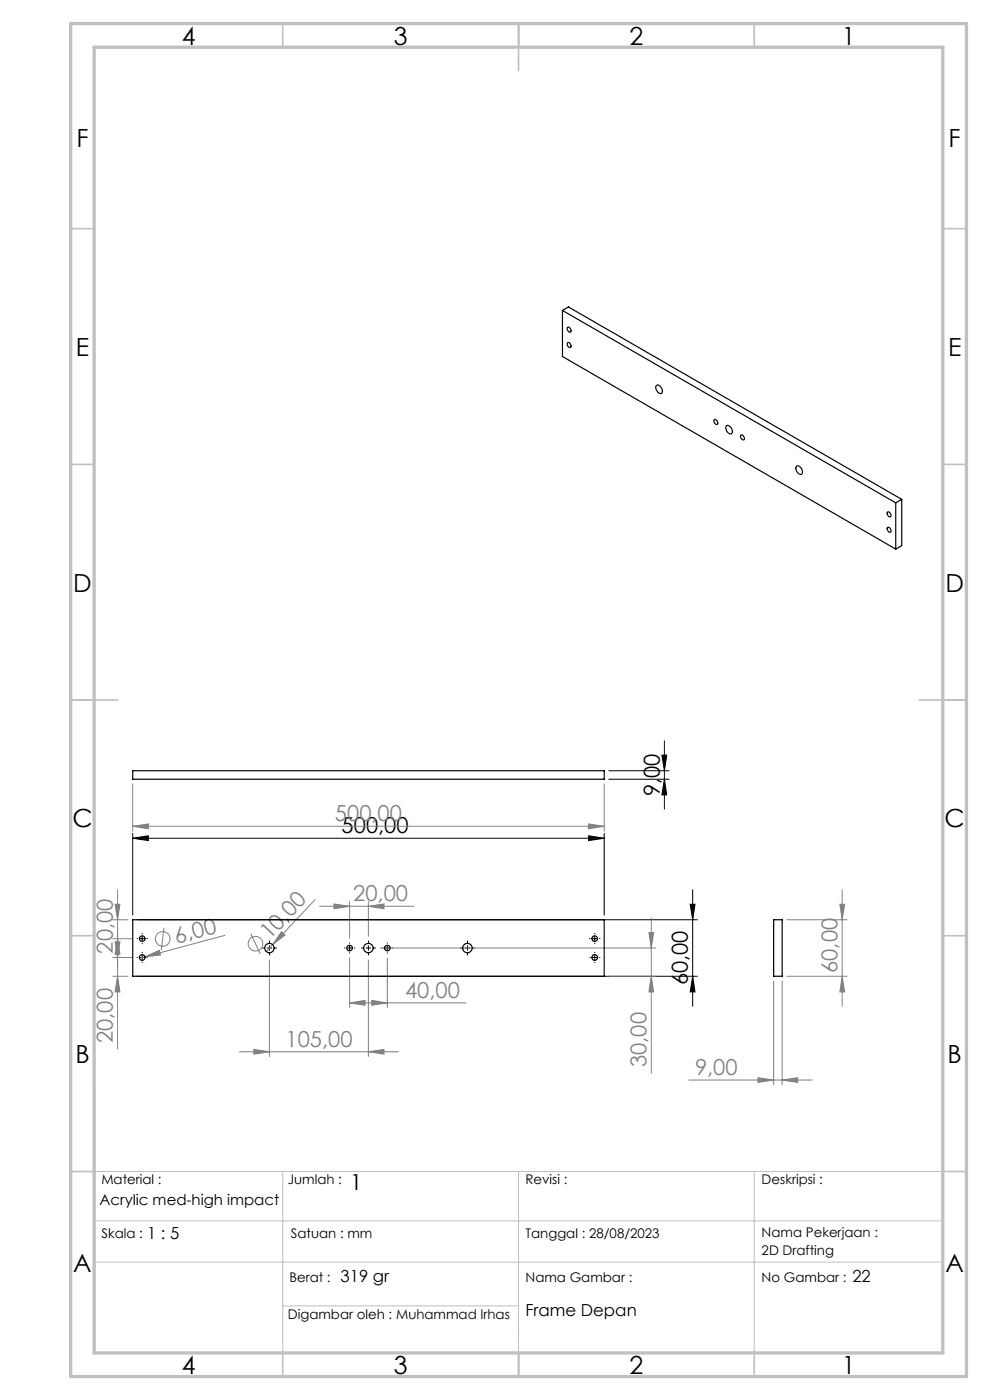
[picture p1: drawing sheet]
<svg xmlns="http://www.w3.org/2000/svg" width="210mm" height="297mm" viewBox="0 0 210 297" stroke-linecap="round" stroke-linejoin="round" font-family="sans-serif">
<g fill="none" stroke="#808080" stroke-width=".21">
<path d="M28.2 175.3l3.3-.5v1zM28.2 166.3v10M28.2 175.3h100M124.8 174.8l3.4 .5-3.4 .5zM128.2 166.3v10M23.9 195.1h3.3M23.9 199.1h4.1M24.4 191.8h1l-.5 3.3zM24.4 199.8h1l-.5 3.3zM24.9 199.1l.5 3.3h-1zM24.9 188.8v33.8M34.8 196.8l-.6 4.8"/>
<path d="M47.7 198.4l-17 4.6M53.2 198l2 4.4M59.7 197.7l.8 .7-2.7 2zM66.9 190.8l-9.1 9.6M67.8 192.3h20M70.8 191.8l3.4 .5-3.4 .5zM74.2 191.3v7.7M78.1 192.3l3.4-.5v1zM78.1 191.3v7.3M137.7 197.8h.9l-.5 3.3zM138.1 194.8v32.9M166.9 195.1h12.8"/>
<path d="M178.2 191.8h1l-.6 3.3zM178.6 188.8v24.7M23.9 207.1h3.3M23.9 203.1h4.1M24.9 207.1l.5 3.3h-1zM30.7 203l3.1-1.4 .2 1zM30.7 203l-1.1 .3M57.1 203.6v20.5M57.8 200.4l-1.3 1.5M74.2 212.8l3.2-.6v1.1zM74.2 203.2v10.5M74.2 212.8h24.6"/>
<path d="M78.1 203.6v20.5M78.8 212.2l3.4 .6-3.4 .5zM80.6 201.1h58.5M82.2 203.2v10.5M129.2 207.1h9.9M138.1 207.1l.5 3.3h-.9zM164.1 208.1v22M165.9 208.1v22M166.9 207.1h12.8M178.6 207.1l.6 3.3h-1zM50.8 223.1h33.7M53.8 222.6l3.3 .5-3.3 .5z"/>
<path d="M78.1 223.1l3.4-.5v1zM146.1 229.1h26.2M160.8 228.6l3.3 .5-3.3 .5zM165.9 229.1l3.3-.5v1z"/>
<circle cx="34.5" cy="199.2" r="1.56"/>
<circle cx="54.2" cy="200.2" r="1.56"/>
</g>
<g fill="none" stroke="#000" stroke-width=".21">
<path d="M140.9 157.2v14.5M28.2 177.8l3.3-.5v1zM28.2 176.8v17.3M28.2 177.8h100M124.8 177.3l3.4 .5-3.4 .5zM128.2 176.8v17.3M129.2 163.5h12.7M129.2 165.3h12.7M140.4 160.2h1l-.5 3.3zM140.9 165.3l.5 3.3h-1zM29.1 195.1h118.8M29.6 199.1h1.1"/>
<path d="M30.2 198.6v1M125.7 199.1h.9M126.2 198.6v1M146.4 191.8h1l-.5 3.3zM146.9 188.8v24.7M29.1 207.1h118.8M29.6 203.1h1.1M30.2 202.6v1M56.7 201.1h.9M57.1 200.6v1M73.7 201.1h.9M74.2 200.6v1"/>
<path d="M77.6 201.1h1M78.1 200.6v1M81.6 201.1h1.1M82.2 200.6v1M98.6 201.1h1.1M99.2 200.6v1M125.7 203.1h.9M126.2 202.6v1M146.9 207.1l.5 3.3h-1z"/>
</g>
<g fill="none" stroke="#000" stroke-width=".21" stroke-dasharray="15.2 1.3 1.3 1.3">
<path d="M29.2 199.1h-.1M30.2 198.1v-.1M31.2 199.1h.1M125.2 199.1h-.1M126.2 198.1v-.1M127.2 199.1h.1M29.2 203.1h-.1M30.2 200.1v.1M30.2 202.1v-.1M30.2 204.1v.1M31.2 203.1h.1M56.2 201.1h-.5"/>
<path d="M57.2 200.1v-.5M57.2 202.1v.5M58.2 201.1h.5M73.2 201.1h-.1M74.2 200.1v-.1M74.2 202.1v.1M75.2 201.1h.1M77.2 201.1h-.5M78.2 200.1v-.5M78.2 202.1v.5M79.2 201.1h.5M81.2 201.1h-.1"/>
<path d="M82.2 200.1v-.1M82.2 202.1v.1M83.2 201.1h.1M98.2 201.1h-.5M99.2 200.1v-.5M99.2 202.1v.5M100.2 201.1h.5M125.2 203.1h-.1M126.2 202.1v-.1M126.2 204.1v.1M126.2 200.1v.1M127.2 203.1h.1"/>
</g>
<path d="M20 259h180M20 248.5h180v38.5h-180zM60 248.5v38.5M110 248.5v38.5M160 248.5v38.1M20 267.8h180M60 277h50" fill="none" stroke="#c0c0c0" stroke-width=".21"/>
<g fill="none" stroke="#c0c0c0" stroke-width=".35">
<path d="M60 5v5M110 5v10M160 5v5M15 48.5h5M200 48.5h5M15 98.5h5M200 98.5h5M15 148.5h10M195 148.5h10M15 198.5h5M200 198.5h5M15 248.5h5"/>
<path d="M200 248.5h5M60 287v5M110 287v5M160 286.6v4.9"/>
</g>
<path d="M20 231v56" fill="none" stroke="#c0c0c0" stroke-width=".5"/>
<path d="M15 5h190v287h-190zM20 10h180v277h-180z" fill="none" stroke="#c0c0c0" stroke-width=".7"/>
<g fill="#000">
<path d="M124.8 177.3l3.4 .5-3.4 .5zM28.2 177.8l3.3-.5v1z"/>
<path d="M146.4 191.8h1l-.5 3.3zM146.9 207.1l.5 3.3h-1zM140.4 160.2h1l-.5 3.3zM140.9 165.3l.5 3.3h-1z"/>
</g>
<g fill="#808080">
<path d="M30.7 203l3.1-1.4 .2 1z"/>
<path d="M59.7 197.7l.8 .7-2.7 2z"/>
<path d="M124.8 174.8l3.4 .5-3.4 .5zM28.2 175.3l3.3-.5v1z"/>
<path d="M74.2 212.8l3.2-.6v1.1zM78.8 212.2l3.4 .6-3.4 .5zM70.8 191.8l3.4 .5-3.4 .5zM78.1 192.3l3.4-.5v1zM53.8 222.6l3.3 .5-3.3 .5zM78.1 223.1l3.4-.5v1zM160.8 228.6l3.3 .5-3.3 .5zM165.9 229.1l3.3-.5v1z"/>
<path d="M178.6 207.1l.6 3.3h-1zM178.2 191.8h1l-.6 3.3z"/>
<path d="M24.9 199.1l.5 3.3h-1zM24.4 191.8h1l-.5 3.3z"/>
<path d="M24.4 199.8h1l-.5 3.3zM24.9 207.1l.5 3.3h-1zM137.7 197.8h.9l-.5 3.3zM138.1 207.1l.5 3.3h-.9z"/>
</g>
<g fill="none" stroke="#000" stroke-width=".25">
<path d="M119.3 65.9l70.7 40.8M119.3 65.9l1.3-.8 70.7 40.8M119.3 65.9v9.7l70.7 40.9M120.4 69.4a.64 .64 0 0 1 .6 .4 .64 .64 0 0 1-.1 .7 .76 .76 0 0 1-.5-1.1zM120.4 72.7a.61 .61 0 0 1 .6 .3 .61 .61 0 0 1-.1 .7 .71 .71 0 0 1-.5-1zM139.2 81.9l.1-.1a1.07 1.07 0 0 1 1.2 1.2v.2a.66 .66 0 0 1-.8 .2 .66 .66 0 0 1-.4-.6l-.2-.5zM151.5 89a.61 .61 0 0 1 .6 .4 .61 .61 0 0 1-.1 .7 .74 .74 0 0 1-.5-1.1zM154.1 90.3a1.13 1.13 0 0 1 1.1 .5 1.13 1.13 0 0 1 0 1.2 1.21 1.21 0 0 1-1.1-1.7zM157.2 92.3a.69 .69 0 0 1 .6 1 .69 .69 0 0 1-.6-1zM169 98.8a1.12 1.12 0 0 1 1 .7 1.12 1.12 0 0 1-.1 1.1 1.21 1.21 0 0 1-.9-1.8zM188.3 111.9a.61 .61 0 0 1 .6 .3 .61 .61 0 0 1-.1 .7 .74 .74 0 0 1-.5-1zM188.3 108.6a.64 .64 0 0 1 .6 .4 .64 .64 0 0 1-.1 .7 .76 .76 0 0 1-.5-1.1z"/>
<path d="M190 106.7v9.8M191.3 105.9l-1.3 .8M191.3 105.9v9.8l-1.3 .8M28.2 163.5h100v1.8h-100zM28.2 195.1h100v12h-100zM164.1 195.1h1.8v12h-1.8z"/>
<circle cx="30.2" cy="199.1" r=".6"/>
<circle cx="126.1" cy="199.1" r=".59"/>
<circle cx="30.2" cy="203.1" r=".61"/>
<circle cx="57.2" cy="201.1" r=".99"/>
<circle cx="74.2" cy="201.1" r=".6"/>
<circle cx="78.2" cy="201.1" r=".99"/>
<circle cx="82.2" cy="201.1" r=".59"/>
<circle cx="99.1" cy="201.1" r="1"/>
<circle cx="126.2" cy="203.1" r=".6"/>
</g>
<g font-size="5.3">
<text x="38.5" y="9.5">4</text>
<text x="83.5" y="9.5">3</text>
<text x="133.6" y="9.5">2</text>
<text x="178.6" y="9.5">1</text>
<text x="16.2" y="31.3">F</text>
<text x="201.2" y="31.3">F</text>
<text x="16.1" y="75.5">E</text>
<text x="201.1" y="75.5">E</text>
<text x="15.5" y="125.5">D</text>
<text x="200.5" y="125.5">D</text>
<text x="15.4" y="175.5">C</text>
<text x="200.4" y="175.5">C</text>
<text x="16" y="225.5">B</text>
<text x="201" y="225.5">B</text>
<text x="15.5" y="269.8">A</text>
<text x="200.5" y="269.8">A</text>
<text x="38.5" y="291.5">4</text>
<text x="83.5" y="291.5">3</text>
<text x="133.6" y="291.5">2</text>
<text x="178.6" y="291.5">1</text>
</g>
<g font-size="4.7">
<text x="139.9" y="168.9" transform="rotate(-90 139.9 168.9)">9,00</text>
<text x="72.5" y="176.8">500,00</text>
<text x="145.9" y="209" transform="rotate(-90 145.9 209)">60,00</text>
<text x="74.3" y="252.5">1</text>
</g>
<g font-size="4.7" fill="#808080">
<text x="71.1" y="174.3">500,00</text>
<text x="74.9" y="191.2">20,00</text>
<text x="23.9" y="202.3" transform="rotate(-90 23.9 202.3)">20,00</text>
<text x="37.5" y="200.2" transform="rotate(-15 37.5 200.2)">6,00</text>
<text x="57.2" y="199.5" transform="rotate(-47 57.2 199.5)">10,00</text>
<text x="177.7" y="206.4" transform="rotate(-90 177.7 206.4)">60,00</text>
<text x="85.9" y="211.7">40,00</text>
<text x="23.9" y="221.3" transform="rotate(-90 23.9 221.3)">20,00</text>
<text x="60.6" y="222.1">105,00</text>
<text x="137.2" y="226.4" transform="rotate(-90 137.2 226.4)">30,00</text>
<text x="147.4" y="228.1">9,00</text>
</g>
<g font-size="3.5">
<text x="31.2" y="262.8">1 : 5</text>
<text x="72.3" y="272.1">319 gr</text>
<text x="180.8" y="272.1">22</text>
<text x="111.4" y="279.3">Frame Depan</text>
</g>
<text font-size="3.2" x="21.1" y="255.6">Acrylic med-high impact</text>
<g font-size="2.8">
<text x="21.5" y="251.2">Material :</text>
<text x="61" y="251.2">Jumlah :</text>
<text x="111.5" y="251.2">Revisi :</text>
<text x="161.6" y="251.2">Deskripsi :</text>
<text x="21.5" y="262.7">Skala :</text>
<text x="61.7" y="262.7">Satuan : mm</text>
<text x="111.5" y="262.7">Tanggal : 28/08/2023</text>
<text x="161.6" y="262.4">Nama Pekerjaan :</text>
<text x="161.6" y="266.3">2D Drafting</text>
<text x="61.4" y="272">Berat :</text>
<text x="111.5" y="272">Nama Gambar :</text>
<text x="161.6" y="272">No Gambar :</text>
<text x="61.1" y="279.9">Digambar oleh : Muhammad Irhas</text>
</g>
</svg>
